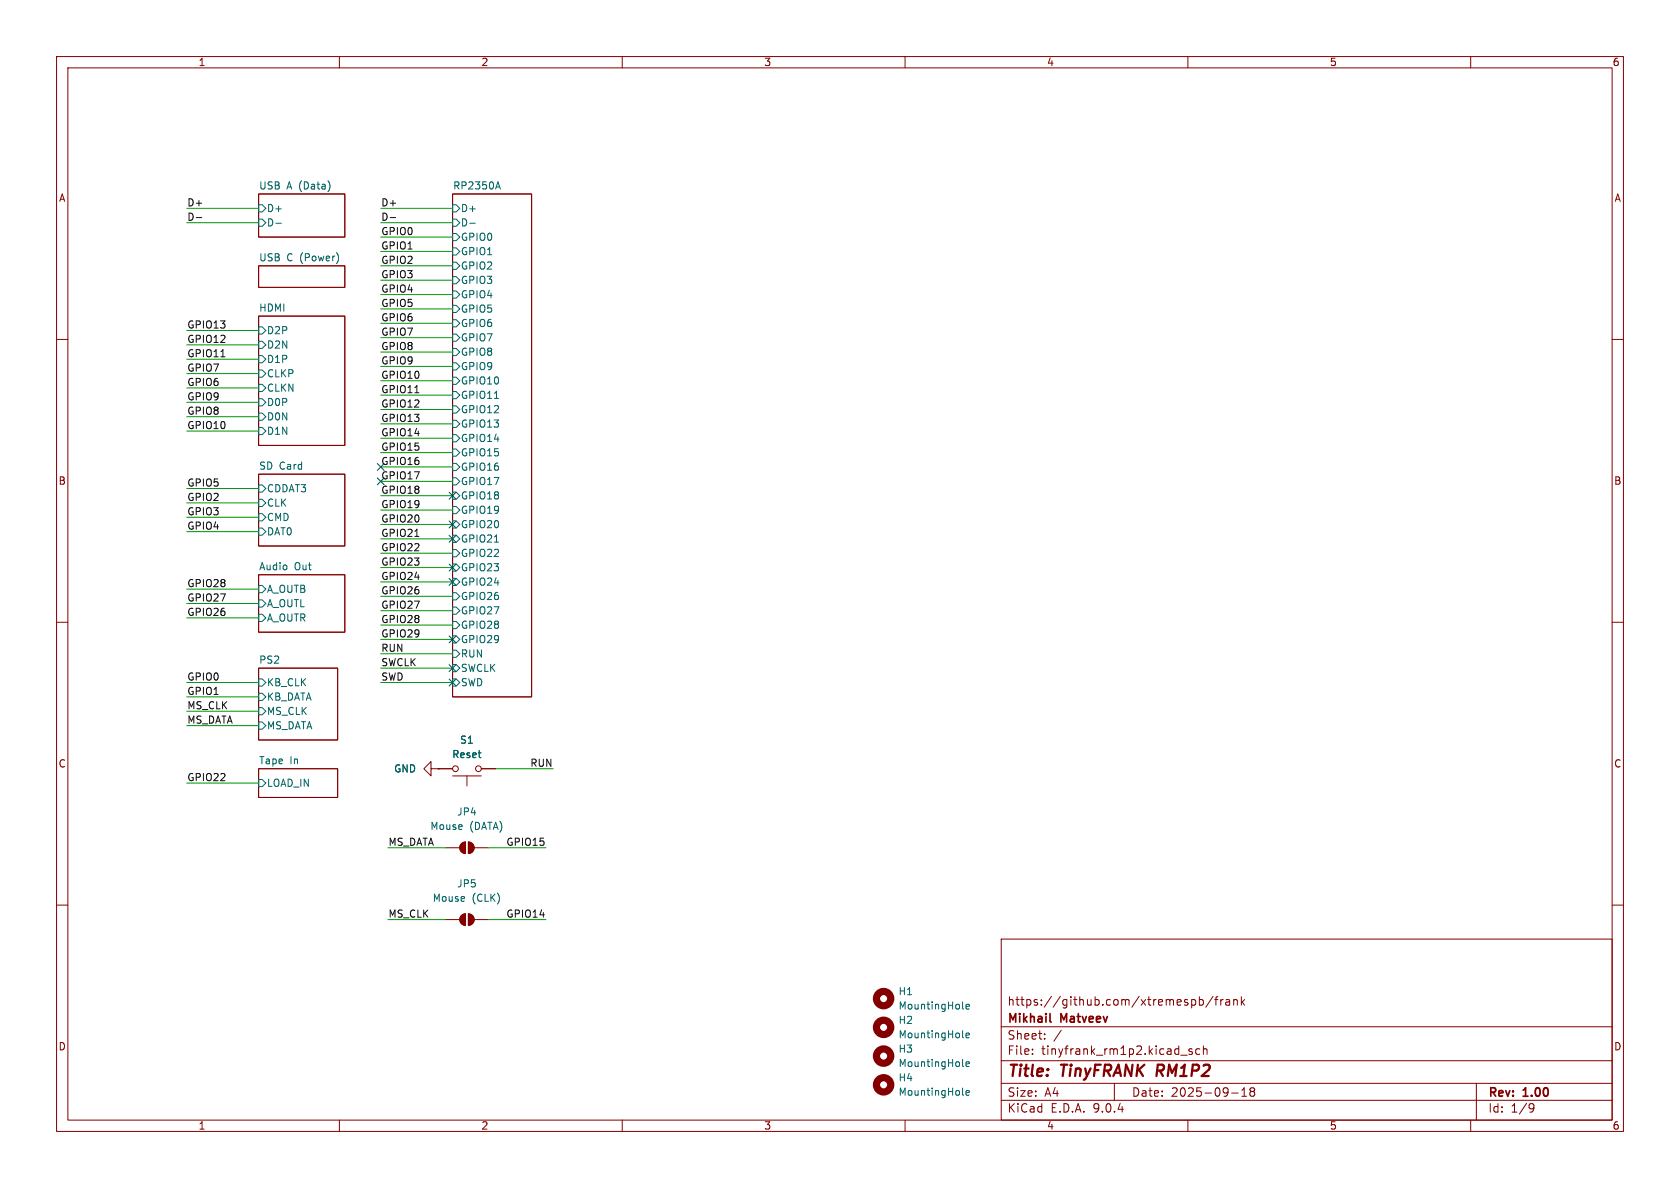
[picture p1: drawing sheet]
(kicad_sch
 (version 20250114)
 (generator "eeschema")
 (generator_version "9.0")
 (paper "A4")
 (title_block
  (title "${NAME} ${MODEL}")
  (date "${DATE}")
  (rev "${VERSION}")
  (company "Mikhail Matveev")
  (comment 1 "https://github.com/xtremespb/frank"))
 (lib_symbols
  (symbol "GND_1"
   (power)
   (pin_numbers (hide yes))
   (pin_names
    (offset 0) (hide yes)) (exclude_from_sim no) (in_bom yes) (on_board yes)
   (property "Reference" "#PWR" (at 0 -6.35 0) (effects (font (size 1.27 1.27)) (hide yes)))
   (property "Value" "GND" (at 0 -3.81 0) (effects (font (size 1.27 1.27))))
   (property "Footprint" "" (at 0 0 0) (effects (font (size 1.27 1.27)) (hide yes)))
   (property "Datasheet" "" (at 0 0 0) (effects (font (size 1.27 1.27)) (hide yes)))
   (property "Description" "Power symbol creates a global label with name \"GND\" , ground" (at 0 0 0) (effects (font (size 1.27 1.27)) (hide yes)))
   (symbol "GND_1_0_1"
    (polyline (pts (xy 0 0) (xy 0 -1.27) (xy 1.27 -1.27) (xy 0 -2.54) (xy -1.27 -1.27) (xy 0 -1.27)) (stroke (width 0) (type default)) (fill (type none))))
   (symbol "GND_1_1_1"
    (pin power_in line (at 0 0 270) (length 0) (name "~" (effects (font (size 1.27 1.27)))) (number "1" (effects (font (size 1.27 1.27))))))
   (embedded_fonts no))
  (symbol "Jumper:SolderJumper_2_Open"
   (pin_numbers (hide yes))
   (pin_names
    (offset 0) (hide yes)) (exclude_from_sim yes) (in_bom no) (on_board yes)
   (property "Reference" "JP" (at 0 2.032 0) (effects (font (size 1.27 1.27))))
   (property "Value" "SolderJumper_2_Open" (at 0 -2.54 0) (effects (font (size 1.27 1.27))))
   (property "Footprint" "" (at 0 0 0) (effects (font (size 1.27 1.27)) (hide yes)))
   (property "Datasheet" "~" (at 0 0 0) (effects (font (size 1.27 1.27)) (hide yes)))
   (property "Description" "Solder Jumper, 2-pole, open" (at 0 0 0) (effects (font (size 1.27 1.27)) (hide yes)))
   (symbol "SolderJumper_2_Open_0_1"
    (polyline (pts (xy -0.254 1.016) (xy -0.254 -1.016)) (stroke (width 0) (type default)) (fill (type none)))
    (arc (start -0.254 -1.016) (mid -1.2656 0) (end -0.254 1.016) (stroke (width 0) (type default)) (fill (type none)))
    (arc (start -0.254 -1.016) (mid -1.2656 0) (end -0.254 1.016) (stroke (width 0) (type default)) (fill (type outline)))
    (arc (start 0.254 1.016) (mid 1.2656 0) (end 0.254 -1.016) (stroke (width 0) (type default)) (fill (type none)))
    (arc (start 0.254 1.016) (mid 1.2656 0) (end 0.254 -1.016) (stroke (width 0) (type default)) (fill (type outline)))
    (polyline (pts (xy 0.254 1.016) (xy 0.254 -1.016)) (stroke (width 0) (type default)) (fill (type none))))
   (symbol "SolderJumper_2_Open_1_1"
    (pin passive line (at -3.81 0 0) (length 2.54) (name "A" (effects (font (size 1.27 1.27)))) (number "1" (effects (font (size 1.27 1.27)))))
    (pin passive line (at 3.81 0 180) (length 2.54) (name "B" (effects (font (size 1.27 1.27)))) (number "2" (effects (font (size 1.27 1.27))))))
   (embedded_fonts no))
  (symbol "Mechanical:MountingHole"
   (pin_names
    (offset 1.016)) (exclude_from_sim yes) (in_bom no) (on_board yes)
   (property "Reference" "H" (at 0 5.08 0) (effects (font (size 1.27 1.27))))
   (property "Value" "MountingHole" (at 0 3.175 0) (effects (font (size 1.27 1.27))))
   (property "Footprint" "" (at 0 0 0) (effects (font (size 1.27 1.27)) (hide yes)))
   (property "Datasheet" "~" (at 0 0 0) (effects (font (size 1.27 1.27)) (hide yes)))
   (property "Description" "Mounting Hole without connection" (at 0 0 0) (effects (font (size 1.27 1.27)) (hide yes)))
   (symbol "MountingHole_0_1"
    (circle (center 0 0) (radius 1.27) (stroke (width 1.27) (type default)) (fill (type none))))
   (embedded_fonts no))
  (symbol "Switch:SW_Push"
   (pin_numbers (hide yes))
   (pin_names
    (offset 1.016) (hide yes)) (exclude_from_sim no) (in_bom yes) (on_board yes)
   (property "Reference" "SW" (at 1.27 2.54 0) (effects (font (size 1.27 1.27)) (justify left)))
   (property "Value" "SW_Push" (at 0 -1.524 0) (effects (font (size 1.27 1.27))))
   (property "Footprint" "" (at 0 5.08 0) (effects (font (size 1.27 1.27)) (hide yes)))
   (property "Datasheet" "~" (at 0 5.08 0) (effects (font (size 1.27 1.27)) (hide yes)))
   (property "Description" "Push button switch, generic, two pins" (at 0 0 0) (effects (font (size 1.27 1.27)) (hide yes)))
   (symbol "SW_Push_0_1"
    (circle (center -2.032 0) (radius 0.508) (stroke (width 0) (type default)) (fill (type none)))
    (polyline (pts (xy 0 1.27) (xy 0 3.048)) (stroke (width 0) (type default)) (fill (type none)))
    (circle (center 2.032 0) (radius 0.508) (stroke (width 0) (type default)) (fill (type none)))
    (polyline (pts (xy 2.54 1.27) (xy -2.54 1.27)) (stroke (width 0) (type default)) (fill (type none)))
    (pin passive line (at -5.08 0 0) (length 2.54) (name "1" (effects (font (size 1.27 1.27)))) (number "1" (effects (font (size 1.27 1.27)))))
    (pin passive line (at 5.08 0 180) (length 2.54) (name "2" (effects (font (size 1.27 1.27)))) (number "2" (effects (font (size 1.27 1.27))))))
   (embedded_fonts no)))
 (no_connect
  (at 80.01 102.87))
 (no_connect
  (at 80.01 87.63))
 (no_connect
  (at 80.01 118.11))
 (no_connect
  (at 80.01 113.03))
 (no_connect
  (at 80.01 100.33))
 (no_connect
  (at 80.01 120.65))
 (no_connect
  (at 80.01 95.25))
 (no_connect
  (at 67.31 85.09))
 (no_connect
  (at 67.31 82.55))
 (no_connect
  (at 80.01 92.71))
 (wire
  (pts (xy 33.02 93.98) (xy 45.72 93.98))
  (stroke (width 0) (type default)))
 (wire
  (pts (xy 67.31 59.69) (xy 80.01 59.69))
  (stroke (width 0) (type default)))
 (wire
  (pts (xy 67.31 46.99) (xy 80.01 46.99))
  (stroke (width 0) (type default)))
 (wire
  (pts (xy 67.31 64.77) (xy 80.01 64.77))
  (stroke (width 0) (type default)))
 (wire
  (pts (xy 67.31 72.39) (xy 80.01 72.39))
  (stroke (width 0) (type default)))
 (wire
  (pts (xy 33.02 109.22) (xy 45.72 109.22))
  (stroke (width 0) (type default)))
 (wire
  (pts (xy 67.31 90.17) (xy 80.01 90.17))
  (stroke (width 0) (type default)))
 (wire
  (pts (xy 33.02 76.2) (xy 45.72 76.2))
  (stroke (width 0) (type default)))
 (wire
  (pts (xy 87.63 135.89) (xy 97.79 135.89))
  (stroke (width 0) (type default)))
 (wire
  (pts (xy 68.58 162.56) (xy 78.74 162.56))
  (stroke (width 0) (type default)))
 (wire
  (pts (xy 67.31 87.63) (xy 80.01 87.63))
  (stroke (width 0) (type default)))
 (wire
  (pts (xy 33.02 71.12) (xy 45.72 71.12))
  (stroke (width 0) (type default)))
 (wire
  (pts (xy 33.02 60.96) (xy 45.72 60.96))
  (stroke (width 0) (type default)))
 (wire
  (pts (xy 67.31 57.15) (xy 80.01 57.15))
  (stroke (width 0) (type default)))
 (wire
  (pts (xy 86.36 149.86) (xy 96.52 149.86))
  (stroke (width 0) (type default)))
 (wire
  (pts (xy 33.02 58.42) (xy 45.72 58.42))
  (stroke (width 0) (type default)))
 (wire
  (pts (xy 33.02 66.04) (xy 45.72 66.04))
  (stroke (width 0) (type default)))
 (wire
  (pts (xy 67.31 95.25) (xy 80.01 95.25))
  (stroke (width 0) (type default)))
 (wire
  (pts (xy 86.36 162.56) (xy 96.52 162.56))
  (stroke (width 0) (type default)))
 (wire
  (pts (xy 33.02 91.44) (xy 45.72 91.44))
  (stroke (width 0) (type default)))
 (wire
  (pts (xy 67.31 113.03) (xy 80.01 113.03))
  (stroke (width 0) (type default)))
 (wire
  (pts (xy 67.31 39.37) (xy 80.01 39.37))
  (stroke (width 0) (type default)))
 (wire
  (pts (xy 67.31 118.11) (xy 80.01 118.11))
  (stroke (width 0) (type default)))
 (wire
  (pts (xy 33.02 123.19) (xy 45.72 123.19))
  (stroke (width 0) (type default)))
 (wire
  (pts (xy 67.31 107.95) (xy 80.01 107.95))
  (stroke (width 0) (type default)))
 (wire
  (pts (xy 33.02 120.65) (xy 45.72 120.65))
  (stroke (width 0) (type default)))
 (wire
  (pts (xy 67.31 102.87) (xy 80.01 102.87))
  (stroke (width 0) (type default)))
 (wire
  (pts (xy 67.31 41.91) (xy 80.01 41.91))
  (stroke (width 0) (type default)))
 (wire
  (pts (xy 67.31 115.57) (xy 80.01 115.57))
  (stroke (width 0) (type default)))
 (wire
  (pts (xy 67.31 92.71) (xy 80.01 92.71))
  (stroke (width 0) (type default)))
 (wire
  (pts (xy 33.02 63.5) (xy 45.72 63.5))
  (stroke (width 0) (type default)))
 (wire
  (pts (xy 67.31 36.83) (xy 80.01 36.83))
  (stroke (width 0) (type default)))
 (wire
  (pts (xy 68.58 149.86) (xy 78.74 149.86))
  (stroke (width 0) (type default)))
 (wire
  (pts (xy 33.02 73.66) (xy 45.72 73.66))
  (stroke (width 0) (type default)))
 (wire
  (pts (xy 67.31 97.79) (xy 80.01 97.79))
  (stroke (width 0) (type default)))
 (wire
  (pts (xy 33.02 88.9) (xy 45.72 88.9))
  (stroke (width 0) (type default)))
 (wire
  (pts (xy 67.31 120.65) (xy 80.01 120.65))
  (stroke (width 0) (type default)))
 (wire
  (pts (xy 67.31 49.53) (xy 80.01 49.53))
  (stroke (width 0) (type default)))
 (wire
  (pts (xy 33.02 106.68) (xy 45.72 106.68))
  (stroke (width 0) (type default)))
 (wire
  (pts (xy 33.02 86.36) (xy 45.72 86.36))
  (stroke (width 0) (type default)))
 (wire
  (pts (xy 67.31 69.85) (xy 80.01 69.85))
  (stroke (width 0) (type default)))
 (wire
  (pts (xy 67.31 52.07) (xy 80.01 52.07))
  (stroke (width 0) (type default)))
 (wire
  (pts (xy 33.02 39.37) (xy 45.72 39.37))
  (stroke (width 0) (type default)))
 (wire
  (pts (xy 33.02 36.83) (xy 45.72 36.83))
  (stroke (width 0) (type default)))
 (wire
  (pts (xy 67.31 105.41) (xy 80.01 105.41))
  (stroke (width 0) (type default)))
 (wire
  (pts (xy 67.31 110.49) (xy 80.01 110.49))
  (stroke (width 0) (type default)))
 (wire
  (pts (xy 33.02 125.73) (xy 45.72 125.73))
  (stroke (width 0) (type default)))
 (wire
  (pts (xy 67.31 100.33) (xy 80.01 100.33))
  (stroke (width 0) (type default)))
 (wire
  (pts (xy 33.02 68.58) (xy 45.72 68.58))
  (stroke (width 0) (type default)))
 (wire
  (pts (xy 33.02 138.43) (xy 45.72 138.43))
  (stroke (width 0) (type default)))
 (wire
  (pts (xy 67.31 74.93) (xy 80.01 74.93))
  (stroke (width 0) (type default)))
 (wire
  (pts (xy 67.31 85.09) (xy 80.01 85.09))
  (stroke (width 0) (type default)))
 (wire
  (pts (xy 33.02 104.14) (xy 45.72 104.14))
  (stroke (width 0) (type default)))
 (wire
  (pts (xy 67.31 82.55) (xy 80.01 82.55))
  (stroke (width 0) (type default)))
 (wire
  (pts (xy 67.31 80.01) (xy 80.01 80.01))
  (stroke (width 0) (type default)))
 (wire
  (pts (xy 67.31 67.31) (xy 80.01 67.31))
  (stroke (width 0) (type default)))
 (wire
  (pts (xy 67.31 44.45) (xy 80.01 44.45))
  (stroke (width 0) (type default)))
 (wire
  (pts (xy 67.31 62.23) (xy 80.01 62.23))
  (stroke (width 0) (type default)))
 (wire
  (pts (xy 67.31 77.47) (xy 80.01 77.47))
  (stroke (width 0) (type default)))
 (wire
  (pts (xy 67.31 54.61) (xy 80.01 54.61))
  (stroke (width 0) (type default)))
 (wire
  (pts (xy 33.02 128.27) (xy 45.72 128.27))
  (stroke (width 0) (type default)))
 (label "GPIO29"
  (at 67.31 113.03 0)
  (effects (font (size 1.27 1.27)) (justify left bottom)))
 (label "GPIO28"
  (at 33.02 104.14 0)
  (effects (font (size 1.27 1.27)) (justify left bottom)))
 (label "GPIO1"
  (at 33.02 123.19 0)
  (effects (font (size 1.27 1.27)) (justify left bottom)))
 (label "GPIO2"
  (at 33.02 88.9 0)
  (effects (font (size 1.27 1.27)) (justify left bottom)))
 (label "GPIO19"
  (at 67.31 90.17 0)
  (effects (font (size 1.27 1.27)) (justify left bottom)))
 (label "GPIO10"
  (at 67.31 67.31 0)
  (effects (font (size 1.27 1.27)) (justify left bottom)))
 (label "GPIO23"
  (at 67.31 100.33 0)
  (effects (font (size 1.27 1.27)) (justify left bottom)))
 (label "GPIO12"
  (at 33.02 60.96 0)
  (effects (font (size 1.27 1.27)) (justify left bottom)))
 (label "GPIO16"
  (at 67.31 82.55 0)
  (effects (font (size 1.27 1.27)) (justify left bottom)))
 (label "GPIO3"
  (at 67.31 49.53 0)
  (effects (font (size 1.27 1.27)) (justify left bottom)))
 (label "GPIO3"
  (at 33.02 91.44 0)
  (effects (font (size 1.27 1.27)) (justify left bottom)))
 (label "GPIO15"
  (at 96.52 149.86 180)
  (effects (font (size 1.27 1.27)) (justify right bottom)))
 (label "SWD"
  (at 67.31 120.65 0)
  (effects (font (size 1.27 1.27)) (justify left bottom)))
 (label "GPIO9"
  (at 67.31 64.77 0)
  (effects (font (size 1.27 1.27)) (justify left bottom)))
 (label "GPIO7"
  (at 33.02 66.04 0)
  (effects (font (size 1.27 1.27)) (justify left bottom)))
 (label "GPIO18"
  (at 67.31 87.63 0)
  (effects (font (size 1.27 1.27)) (justify left bottom)))
 (label "D-"
  (at 33.02 39.37 0)
  (effects (font (size 1.27 1.27)) (justify left bottom)))
 (label "MS_CLK"
  (at 33.02 125.73 0)
  (effects (font (size 1.27 1.27)) (justify left bottom)))
 (label "GPIO14"
  (at 96.52 162.56 180)
  (effects (font (size 1.27 1.27)) (justify right bottom)))
 (label "GPIO24"
  (at 67.31 102.87 0)
  (effects (font (size 1.27 1.27)) (justify left bottom)))
 (label "GPIO5"
  (at 67.31 54.61 0)
  (effects (font (size 1.27 1.27)) (justify left bottom)))
 (label "MS_DATA"
  (at 68.58 149.86 0)
  (effects (font (size 1.27 1.27)) (justify left bottom)))
 (label "GPIO4"
  (at 33.02 93.98 0)
  (effects (font (size 1.27 1.27)) (justify left bottom)))
 (label "GPIO10"
  (at 33.02 76.2 0)
  (effects (font (size 1.27 1.27)) (justify left bottom)))
 (label "GPIO27"
  (at 33.02 106.68 0)
  (effects (font (size 1.27 1.27)) (justify left bottom)))
 (label "GPIO15"
  (at 67.31 80.01 0)
  (effects (font (size 1.27 1.27)) (justify left bottom)))
 (label "GPIO26"
  (at 33.02 109.22 0)
  (effects (font (size 1.27 1.27)) (justify left bottom)))
 (label "MS_CLK"
  (at 68.58 162.56 0)
  (effects (font (size 1.27 1.27)) (justify left bottom)))
 (label "GPIO8"
  (at 67.31 62.23 0)
  (effects (font (size 1.27 1.27)) (justify left bottom)))
 (label "GPIO20"
  (at 67.31 92.71 0)
  (effects (font (size 1.27 1.27)) (justify left bottom)))
 (label "RUN"
  (at 67.31 115.57 0)
  (effects (font (size 1.27 1.27)) (justify left bottom)))
 (label "GPIO9"
  (at 33.02 71.12 0)
  (effects (font (size 1.27 1.27)) (justify left bottom)))
 (label "GPIO6"
  (at 67.31 57.15 0)
  (effects (font (size 1.27 1.27)) (justify left bottom)))
 (label "GPIO2"
  (at 67.31 46.99 0)
  (effects (font (size 1.27 1.27)) (justify left bottom)))
 (label "GPIO8"
  (at 33.02 73.66 0)
  (effects (font (size 1.27 1.27)) (justify left bottom)))
 (label "D+"
  (at 33.02 36.83 0)
  (effects (font (size 1.27 1.27)) (justify left bottom)))
 (label "GPIO22"
  (at 67.31 97.79 0)
  (effects (font (size 1.27 1.27)) (justify left bottom)))
 (label "GPIO27"
  (at 67.31 107.95 0)
  (effects (font (size 1.27 1.27)) (justify left bottom)))
 (label "GPIO6"
  (at 33.02 68.58 0)
  (effects (font (size 1.27 1.27)) (justify left bottom)))
 (label "GPIO11"
  (at 33.02 63.5 0)
  (effects (font (size 1.27 1.27)) (justify left bottom)))
 (label "D-"
  (at 67.31 39.37 0)
  (effects (font (size 1.27 1.27)) (justify left bottom)))
 (label "GPIO21"
  (at 67.31 95.25 0)
  (effects (font (size 1.27 1.27)) (justify left bottom)))
 (label "GPIO4"
  (at 67.31 52.07 0)
  (effects (font (size 1.27 1.27)) (justify left bottom)))
 (label "GPIO28"
  (at 67.31 110.49 0)
  (effects (font (size 1.27 1.27)) (justify left bottom)))
 (label "GPIO0"
  (at 33.02 120.65 0)
  (effects (font (size 1.27 1.27)) (justify left bottom)))
 (label "GPIO17"
  (at 67.31 85.09 0)
  (effects (font (size 1.27 1.27)) (justify left bottom)))
 (label "GPIO13"
  (at 67.31 74.93 0)
  (effects (font (size 1.27 1.27)) (justify left bottom)))
 (label "GPIO0"
  (at 67.31 41.91 0)
  (effects (font (size 1.27 1.27)) (justify left bottom)))
 (label "GPIO5"
  (at 33.02 86.36 0)
  (effects (font (size 1.27 1.27)) (justify left bottom)))
 (label "SWCLK"
  (at 67.31 118.11 0)
  (effects (font (size 1.27 1.27)) (justify left bottom)))
 (label "GPIO11"
  (at 67.31 69.85 0)
  (effects (font (size 1.27 1.27)) (justify left bottom)))
 (label "D+"
  (at 67.31 36.83 0)
  (effects (font (size 1.27 1.27)) (justify left bottom)))
 (label "MS_DATA"
  (at 33.02 128.27 0)
  (effects (font (size 1.27 1.27)) (justify left bottom)))
 (label "GPIO22"
  (at 33.02 138.43 0)
  (effects (font (size 1.27 1.27)) (justify left bottom)))
 (label "RUN"
  (at 97.79 135.89 180)
  (effects (font (size 1.27 1.27)) (justify right bottom)))
 (label "GPIO14"
  (at 67.31 77.47 0)
  (effects (font (size 1.27 1.27)) (justify left bottom)))
 (label "GPIO12"
  (at 67.31 72.39 0)
  (effects (font (size 1.27 1.27)) (justify left bottom)))
 (label "GPIO1"
  (at 67.31 44.45 0)
  (effects (font (size 1.27 1.27)) (justify left bottom)))
 (label "GPIO13"
  (at 33.02 58.42 0)
  (effects (font (size 1.27 1.27)) (justify left bottom)))
 (label "GPIO26"
  (at 67.31 105.41 0)
  (effects (font (size 1.27 1.27)) (justify left bottom)))
 (label "GPIO7"
  (at 67.31 59.69 0)
  (effects (font (size 1.27 1.27)) (justify left bottom)))
 (symbol
  (lib_name "GND_1")
  (lib_id "power:GND")
  (at 77.47 135.89 270)
  (unit 1)
  (exclude_from_sim no)
  (in_bom yes)
  (on_board yes)
  (dnp no)
  (fields_autoplaced yes)
  (property "Reference" "#PWR01" (at 71.12 135.89 0) (effects (font (size 1.27 1.27)) (hide yes)))
  (property "Value" "GND" (at 73.66 135.8899 90) (effects (font (size 1.27 1.27)) (justify right)))
  (property "Footprint" "" (at 77.47 135.89 0) (effects (font (size 1.27 1.27)) (hide yes)))
  (property "Datasheet" "" (at 77.47 135.89 0) (effects (font (size 1.27 1.27)) (hide yes)))
  (property "Description" "Power symbol creates a global label with name \"GND\" , ground" (at 77.47 135.89 0) (effects (font (size 1.27 1.27)) (hide yes)))
  (pin "1"))
 (symbol
  (lib_id "Jumper:SolderJumper_2_Open")
  (at 82.55 162.56 0)
  (unit 1)
  (exclude_from_sim yes)
  (in_bom no)
  (on_board yes)
  (dnp no)
  (fields_autoplaced yes)
  (property "Reference" "JP5" (at 82.55 156.21 0) (effects (font (size 1.27 1.27))))
  (property "Value" "Mouse (CLK)" (at 82.55 158.75 0) (effects (font (size 1.27 1.27))))
  (property "Footprint" "FRANK:Jumper (solder)" (at 82.55 162.56 0) (effects (font (size 1.27 1.27)) (hide yes)))
  (property "Datasheet" "~" (at 82.55 162.56 0) (effects (font (size 1.27 1.27)) (hide yes)))
  (property "Description" "Solder Jumper, 2-pole, open" (at 82.55 162.56 0) (effects (font (size 1.27 1.27)) (hide yes)))
  (property "Availability" "" (at 82.55 162.56 0) (effects (font (size 1.27 1.27))))
  (property "Check_prices" "" (at 82.55 162.56 0) (effects (font (size 1.27 1.27))))
  (property "Description_1" "" (at 82.55 162.56 0) (effects (font (size 1.27 1.27))))
  (property "MF" "" (at 82.55 162.56 0) (effects (font (size 1.27 1.27))))
  (property "MP" "" (at 82.55 162.56 0) (effects (font (size 1.27 1.27))))
  (property "Package" "" (at 82.55 162.56 0) (effects (font (size 1.27 1.27))))
  (property "Price" "" (at 82.55 162.56 0) (effects (font (size 1.27 1.27))))
  (property "SnapEDA_Link" "" (at 82.55 162.56 0) (effects (font (size 1.27 1.27))))
  (pin "1")
  (pin "2"))
 (symbol
  (lib_id "Switch:SW_Push")
  (at 82.55 135.89 180)
  (unit 1)
  (exclude_from_sim no)
  (in_bom yes)
  (on_board yes)
  (dnp no)
  (fields_autoplaced yes)
  (property "Reference" "S1" (at 82.55 130.81 0) (effects (font (size 1.27 1.27))))
  (property "Value" "Reset" (at 82.55 133.35 0) (effects (font (size 1.27 1.27))))
  (property "Footprint" "FRANK:TACT-SIDE-4623" (at 82.55 140.97 0) (effects (font (size 1.27 1.27)) (hide yes)))
  (property "Datasheet" "https://parts4laptops.eu/en/microbuttons/3300-microbutton-tact-switch-ts-1233-33x33x15mm-smt-mounting.html" (at 82.55 140.97 0) (effects (font (size 1.27 1.27)) (hide yes)))
  (property "Description" "" (at 82.55 135.89 0) (effects (font (size 1.27 1.27)) (hide yes)))
  (property "AliExpress" "https://www.aliexpress.com/item/1005007359248990.html" (at 82.55 135.89 0) (effects (font (size 1.27 1.27)) (hide yes)))
  (property "Sim.Device" "" (at 82.55 135.89 0) (effects (font (size 1.27 1.27))))
  (pin "1")
  (pin "2"))
 (symbol
  (lib_id "Mechanical:MountingHole")
  (at 156.21 186.69 0)
  (unit 1)
  (exclude_from_sim yes)
  (in_bom no)
  (on_board yes)
  (dnp no)
  (fields_autoplaced yes)
  (property "Reference" "H3" (at 158.75 185.4199 0) (effects (font (size 1.27 1.27)) (justify left)))
  (property "Value" "MountingHole" (at 158.75 187.9599 0) (effects (font (size 1.27 1.27)) (justify left)))
  (property "Footprint" "FRANK:Mounting Hole (2.7mm)" (at 156.21 186.69 0) (effects (font (size 1.27 1.27)) (hide yes)))
  (property "Datasheet" "~" (at 156.21 186.69 0) (effects (font (size 1.27 1.27)) (hide yes)))
  (property "Description" "Mounting Hole without connection" (at 156.21 186.69 0) (effects (font (size 1.27 1.27)) (hide yes)))
  (property "AliExpress" "" (at 156.21 186.69 0) (effects (font (size 1.27 1.27)) (hide yes)))
  (property "Sim.Device" "" (at 156.21 186.69 0) (effects (font (size 1.27 1.27)))))
 (symbol
  (lib_id "Mechanical:MountingHole")
  (at 156.21 181.61 0)
  (unit 1)
  (exclude_from_sim yes)
  (in_bom no)
  (on_board yes)
  (dnp no)
  (fields_autoplaced yes)
  (property "Reference" "H2" (at 158.75 180.3399 0) (effects (font (size 1.27 1.27)) (justify left)))
  (property "Value" "MountingHole" (at 158.75 182.8799 0) (effects (font (size 1.27 1.27)) (justify left)))
  (property "Footprint" "FRANK:Mounting Hole (2.7mm)" (at 156.21 181.61 0) (effects (font (size 1.27 1.27)) (hide yes)))
  (property "Datasheet" "~" (at 156.21 181.61 0) (effects (font (size 1.27 1.27)) (hide yes)))
  (property "Description" "Mounting Hole without connection" (at 156.21 181.61 0) (effects (font (size 1.27 1.27)) (hide yes)))
  (property "AliExpress" "" (at 156.21 181.61 0) (effects (font (size 1.27 1.27)) (hide yes)))
  (property "Sim.Device" "" (at 156.21 181.61 0) (effects (font (size 1.27 1.27)))))
 (symbol
  (lib_id "Mechanical:MountingHole")
  (at 156.21 191.77 0)
  (unit 1)
  (exclude_from_sim yes)
  (in_bom no)
  (on_board yes)
  (dnp no)
  (fields_autoplaced yes)
  (property "Reference" "H4" (at 158.75 190.4999 0) (effects (font (size 1.27 1.27)) (justify left)))
  (property "Value" "MountingHole" (at 158.75 193.0399 0) (effects (font (size 1.27 1.27)) (justify left)))
  (property "Footprint" "FRANK:Mounting Hole (2.7mm)" (at 156.21 191.77 0) (effects (font (size 1.27 1.27)) (hide yes)))
  (property "Datasheet" "~" (at 156.21 191.77 0) (effects (font (size 1.27 1.27)) (hide yes)))
  (property "Description" "Mounting Hole without connection" (at 156.21 191.77 0) (effects (font (size 1.27 1.27)) (hide yes)))
  (property "AliExpress" "" (at 156.21 191.77 0) (effects (font (size 1.27 1.27)) (hide yes)))
  (property "Sim.Device" "" (at 156.21 191.77 0) (effects (font (size 1.27 1.27)))))
 (symbol
  (lib_id "Mechanical:MountingHole")
  (at 156.21 176.53 0)
  (unit 1)
  (exclude_from_sim yes)
  (in_bom no)
  (on_board yes)
  (dnp no)
  (fields_autoplaced yes)
  (property "Reference" "H1" (at 158.75 175.2599 0) (effects (font (size 1.27 1.27)) (justify left)))
  (property "Value" "MountingHole" (at 158.75 177.7999 0) (effects (font (size 1.27 1.27)) (justify left)))
  (property "Footprint" "FRANK:Mounting Hole (2.7mm)" (at 156.21 176.53 0) (effects (font (size 1.27 1.27)) (hide yes)))
  (property "Datasheet" "~" (at 156.21 176.53 0) (effects (font (size 1.27 1.27)) (hide yes)))
  (property "Description" "Mounting Hole without connection" (at 156.21 176.53 0) (effects (font (size 1.27 1.27)) (hide yes)))
  (property "AliExpress" "" (at 156.21 176.53 0) (effects (font (size 1.27 1.27)) (hide yes)))
  (property "Sim.Device" "" (at 156.21 176.53 0) (effects (font (size 1.27 1.27)))))
 (symbol
  (lib_id "Jumper:SolderJumper_2_Open")
  (at 82.55 149.86 0)
  (unit 1)
  (exclude_from_sim yes)
  (in_bom no)
  (on_board yes)
  (dnp no)
  (fields_autoplaced yes)
  (property "Reference" "JP4" (at 82.55 143.51 0) (effects (font (size 1.27 1.27))))
  (property "Value" "Mouse (DATA)" (at 82.55 146.05 0) (effects (font (size 1.27 1.27))))
  (property "Footprint" "FRANK:Jumper (solder)" (at 82.55 149.86 0) (effects (font (size 1.27 1.27)) (hide yes)))
  (property "Datasheet" "~" (at 82.55 149.86 0) (effects (font (size 1.27 1.27)) (hide yes)))
  (property "Description" "Solder Jumper, 2-pole, open" (at 82.55 149.86 0) (effects (font (size 1.27 1.27)) (hide yes)))
  (property "Availability" "" (at 82.55 149.86 0) (effects (font (size 1.27 1.27))))
  (property "Check_prices" "" (at 82.55 149.86 0) (effects (font (size 1.27 1.27))))
  (property "Description_1" "" (at 82.55 149.86 0) (effects (font (size 1.27 1.27))))
  (property "MF" "" (at 82.55 149.86 0) (effects (font (size 1.27 1.27))))
  (property "MP" "" (at 82.55 149.86 0) (effects (font (size 1.27 1.27))))
  (property "Package" "" (at 82.55 149.86 0) (effects (font (size 1.27 1.27))))
  (property "Price" "" (at 82.55 149.86 0) (effects (font (size 1.27 1.27))))
  (property "SnapEDA_Link" "" (at 82.55 149.86 0) (effects (font (size 1.27 1.27))))
  (pin "1")
  (pin "2"))
 (sheet
  (at 45.72 55.88)
  (size 15.24 22.86)
  (exclude_from_sim no)
  (in_bom yes)
  (on_board yes)
  (dnp no)
  (fields_autoplaced yes)
  (stroke (width 0.1524) (type solid))
  (fill (color 0 0 0 0.0000))
  (property "Sheetname" "HDMI" (at 45.72 55.1684 0) (effects (font (size 1.27 1.27)) (justify left bottom)))
  (property "Sheetfile" "hdmi.kicad_sch" (at 45.72 79.3246 0) (effects (font (size 1.27 1.27)) (justify left top) (hide yes)))
  (pin "D2P" input (at 45.72 58.42 180) (effects (font (size 1.27 1.27)) (justify left)))
  (pin "D2N" input (at 45.72 60.96 180) (effects (font (size 1.27 1.27)) (justify left)))
  (pin "D1P" input (at 45.72 63.5 180) (effects (font (size 1.27 1.27)) (justify left)))
  (pin "CLKP" input (at 45.72 66.04 180) (effects (font (size 1.27 1.27)) (justify left)))
  (pin "CLKN" input (at 45.72 68.58 180) (effects (font (size 1.27 1.27)) (justify left)))
  (pin "D0P" input (at 45.72 71.12 180) (effects (font (size 1.27 1.27)) (justify left)))
  (pin "D0N" input (at 45.72 73.66 180) (effects (font (size 1.27 1.27)) (justify left)))
  (pin "D1N" input (at 45.72 76.2 180) (effects (font (size 1.27 1.27)) (justify left))))
 (sheet
  (at 80.01 34.29)
  (size 13.97 88.9)
  (exclude_from_sim no)
  (in_bom yes)
  (on_board yes)
  (dnp no)
  (fields_autoplaced yes)
  (stroke (width 0.1524) (type solid))
  (fill (color 0 0 0 0.0000))
  (property "Sheetname" "RP2350A" (at 80.01 33.5784 0) (effects (font (size 1.27 1.27)) (justify left bottom)))
  (property "Sheetfile" "rp2350a.kicad_sch" (at 80.01 123.7746 0) (effects (font (size 1.27 1.27)) (justify left top) (hide yes)))
  (pin "D+" input (at 80.01 36.83 180) (effects (font (size 1.27 1.27)) (justify left)))
  (pin "D-" input (at 80.01 39.37 180) (effects (font (size 1.27 1.27)) (justify left)))
  (pin "GPIO0" input (at 80.01 41.91 180) (effects (font (size 1.27 1.27)) (justify left)))
  (pin "GPIO1" input (at 80.01 44.45 180) (effects (font (size 1.27 1.27)) (justify left)))
  (pin "GPIO2" input (at 80.01 46.99 180) (effects (font (size 1.27 1.27)) (justify left)))
  (pin "GPIO3" input (at 80.01 49.53 180) (effects (font (size 1.27 1.27)) (justify left)))
  (pin "GPIO4" input (at 80.01 52.07 180) (effects (font (size 1.27 1.27)) (justify left)))
  (pin "GPIO5" input (at 80.01 54.61 180) (effects (font (size 1.27 1.27)) (justify left)))
  (pin "GPIO6" input (at 80.01 57.15 180) (effects (font (size 1.27 1.27)) (justify left)))
  (pin "GPIO7" input (at 80.01 59.69 180) (effects (font (size 1.27 1.27)) (justify left)))
  (pin "GPIO8" input (at 80.01 62.23 180) (effects (font (size 1.27 1.27)) (justify left)))
  (pin "GPIO9" input (at 80.01 64.77 180) (effects (font (size 1.27 1.27)) (justify left)))
  (pin "GPIO10" input (at 80.01 67.31 180) (effects (font (size 1.27 1.27)) (justify left)))
  (pin "GPIO11" input (at 80.01 69.85 180) (effects (font (size 1.27 1.27)) (justify left)))
  (pin "GPIO12" input (at 80.01 72.39 180) (effects (font (size 1.27 1.27)) (justify left)))
  (pin "GPIO13" input (at 80.01 74.93 180) (effects (font (size 1.27 1.27)) (justify left)))
  (pin "GPIO14" input (at 80.01 77.47 180) (effects (font (size 1.27 1.27)) (justify left)))
  (pin "GPIO15" input (at 80.01 80.01 180) (effects (font (size 1.27 1.27)) (justify left)))
  (pin "GPIO16" input (at 80.01 82.55 180) (effects (font (size 1.27 1.27)) (justify left)))
  (pin "GPIO17" input (at 80.01 85.09 180) (effects (font (size 1.27 1.27)) (justify left)))
  (pin "GPIO18" input (at 80.01 87.63 180) (effects (font (size 1.27 1.27)) (justify left)))
  (pin "GPIO19" input (at 80.01 90.17 180) (effects (font (size 1.27 1.27)) (justify left)))
  (pin "GPIO20" input (at 80.01 92.71 180) (effects (font (size 1.27 1.27)) (justify left)))
  (pin "GPIO21" input (at 80.01 95.25 180) (effects (font (size 1.27 1.27)) (justify left)))
  (pin "GPIO22" input (at 80.01 97.79 180) (effects (font (size 1.27 1.27)) (justify left)))
  (pin "GPIO23" input (at 80.01 100.33 180) (effects (font (size 1.27 1.27)) (justify left)))
  (pin "GPIO24" input (at 80.01 102.87 180) (effects (font (size 1.27 1.27)) (justify left)))
  (pin "GPIO26" input (at 80.01 105.41 180) (effects (font (size 1.27 1.27)) (justify left)))
  (pin "GPIO27" input (at 80.01 107.95 180) (effects (font (size 1.27 1.27)) (justify left)))
  (pin "GPIO28" input (at 80.01 110.49 180) (effects (font (size 1.27 1.27)) (justify left)))
  (pin "GPIO29" input (at 80.01 113.03 180) (effects (font (size 1.27 1.27)) (justify left)))
  (pin "RUN" input (at 80.01 115.57 180) (effects (font (size 1.27 1.27)) (justify left)))
  (pin "SWCLK" input (at 80.01 118.11 180) (effects (font (size 1.27 1.27)) (justify left)))
  (pin "SWD" input (at 80.01 120.65 180) (effects (font (size 1.27 1.27)) (justify left))))
 (sheet
  (at 45.72 101.6)
  (size 15.24 10.16)
  (exclude_from_sim no)
  (in_bom yes)
  (on_board yes)
  (dnp no)
  (fields_autoplaced yes)
  (stroke (width 0.1524) (type solid))
  (fill (color 0 0 0 0.0000))
  (property "Sheetname" "Audio Out" (at 45.72 100.8884 0) (effects (font (size 1.27 1.27)) (justify left bottom)))
  (property "Sheetfile" "audio.kicad_sch" (at 45.72 112.3446 0) (effects (font (size 1.27 1.27)) (justify left top) (hide yes)))
  (pin "A_OUTB" input (at 45.72 104.14 180) (effects (font (size 1.27 1.27)) (justify left)))
  (pin "A_OUTL" input (at 45.72 106.68 180) (effects (font (size 1.27 1.27)) (justify left)))
  (pin "A_OUTR" input (at 45.72 109.22 180) (effects (font (size 1.27 1.27)) (justify left))))
 (sheet
  (at 45.72 34.29)
  (size 15.24 7.62)
  (exclude_from_sim no)
  (in_bom yes)
  (on_board yes)
  (dnp no)
  (fields_autoplaced yes)
  (stroke (width 0.1524) (type solid))
  (fill (color 0 0 0 0.0000))
  (property "Sheetname" "USB A (Data)" (at 45.72 33.5784 0) (effects (font (size 1.27 1.27)) (justify left bottom)))
  (property "Sheetfile" "power.kicad_sch" (at 45.72 42.4946 0) (effects (font (size 1.27 1.27)) (justify left top) (hide yes)))
  (pin "D+" input (at 45.72 36.83 180) (effects (font (size 1.27 1.27)) (justify left)))
  (pin "D-" input (at 45.72 39.37 180) (effects (font (size 1.27 1.27)) (justify left))))
 (sheet
  (at 45.72 46.99)
  (size 15.24 3.81)
  (exclude_from_sim no)
  (in_bom yes)
  (on_board yes)
  (dnp no)
  (fields_autoplaced yes)
  (stroke (width 0.1524) (type solid))
  (fill (color 0 0 0 0.0000))
  (property "Sheetname" "USB C (Power)" (at 45.72 46.2784 0) (effects (font (size 1.27 1.27)) (justify left bottom)))
  (property "Sheetfile" "power_only.kicad_sch" (at 45.72 51.3846 0) (effects (font (size 1.27 1.27)) (justify left top) (hide yes))))
 (sheet
  (at 45.72 83.82)
  (size 15.24 12.7)
  (exclude_from_sim no)
  (in_bom yes)
  (on_board yes)
  (dnp no)
  (fields_autoplaced yes)
  (stroke (width 0.1524) (type solid))
  (fill (color 0 0 0 0.0000))
  (property "Sheetname" "SD Card" (at 45.72 83.1084 0) (effects (font (size 1.27 1.27)) (justify left bottom)))
  (property "Sheetfile" "sd.kicad_sch" (at 45.72 97.1046 0) (effects (font (size 1.27 1.27)) (justify left top) (hide yes)))
  (pin "CDDAT3" input (at 45.72 86.36 180) (effects (font (size 1.27 1.27)) (justify left)))
  (pin "CLK" input (at 45.72 88.9 180) (effects (font (size 1.27 1.27)) (justify left)))
  (pin "CMD" input (at 45.72 91.44 180) (effects (font (size 1.27 1.27)) (justify left)))
  (pin "DAT0" input (at 45.72 93.98 180) (effects (font (size 1.27 1.27)) (justify left))))
 (sheet
  (at 45.72 135.89)
  (size 13.97 5.08)
  (exclude_from_sim no)
  (in_bom yes)
  (on_board yes)
  (dnp no)
  (fields_autoplaced yes)
  (stroke (width 0.1524) (type solid))
  (fill (color 0 0 0 0.0000))
  (property "Sheetname" "Tape In" (at 45.72 135.1784 0) (effects (font (size 1.27 1.27)) (justify left bottom)))
  (property "Sheetfile" "tape.kicad_sch" (at 45.72 141.5546 0) (effects (font (size 1.27 1.27)) (justify left top) (hide yes)))
  (pin "LOAD_IN" input (at 45.72 138.43 180) (effects (font (size 1.27 1.27)) (justify left))))
 (sheet
  (at 45.72 118.11)
  (size 13.97 12.7)
  (exclude_from_sim no)
  (in_bom yes)
  (on_board yes)
  (dnp no)
  (fields_autoplaced yes)
  (stroke (width 0.1524) (type solid))
  (fill (color 0 0 0 0.0000))
  (property "Sheetname" "PS2" (at 45.72 117.3984 0) (effects (font (size 1.27 1.27)) (justify left bottom)))
  (property "Sheetfile" "ps2.kicad_sch" (at 45.72 131.3946 0) (effects (font (size 1.27 1.27)) (justify left top) (hide yes)))
  (pin "KB_CLK" input (at 45.72 120.65 180) (effects (font (size 1.27 1.27)) (justify left)))
  (pin "KB_DATA" input (at 45.72 123.19 180) (effects (font (size 1.27 1.27)) (justify left)))
  (pin "MS_CLK" input (at 45.72 125.73 180) (effects (font (size 1.27 1.27)) (justify left)))
  (pin "MS_DATA" input (at 45.72 128.27 180) (effects (font (size 1.27 1.27)) (justify left))))
 (sheet_instances
  (path ""
   (page "1")))
 (embedded_fonts no))
